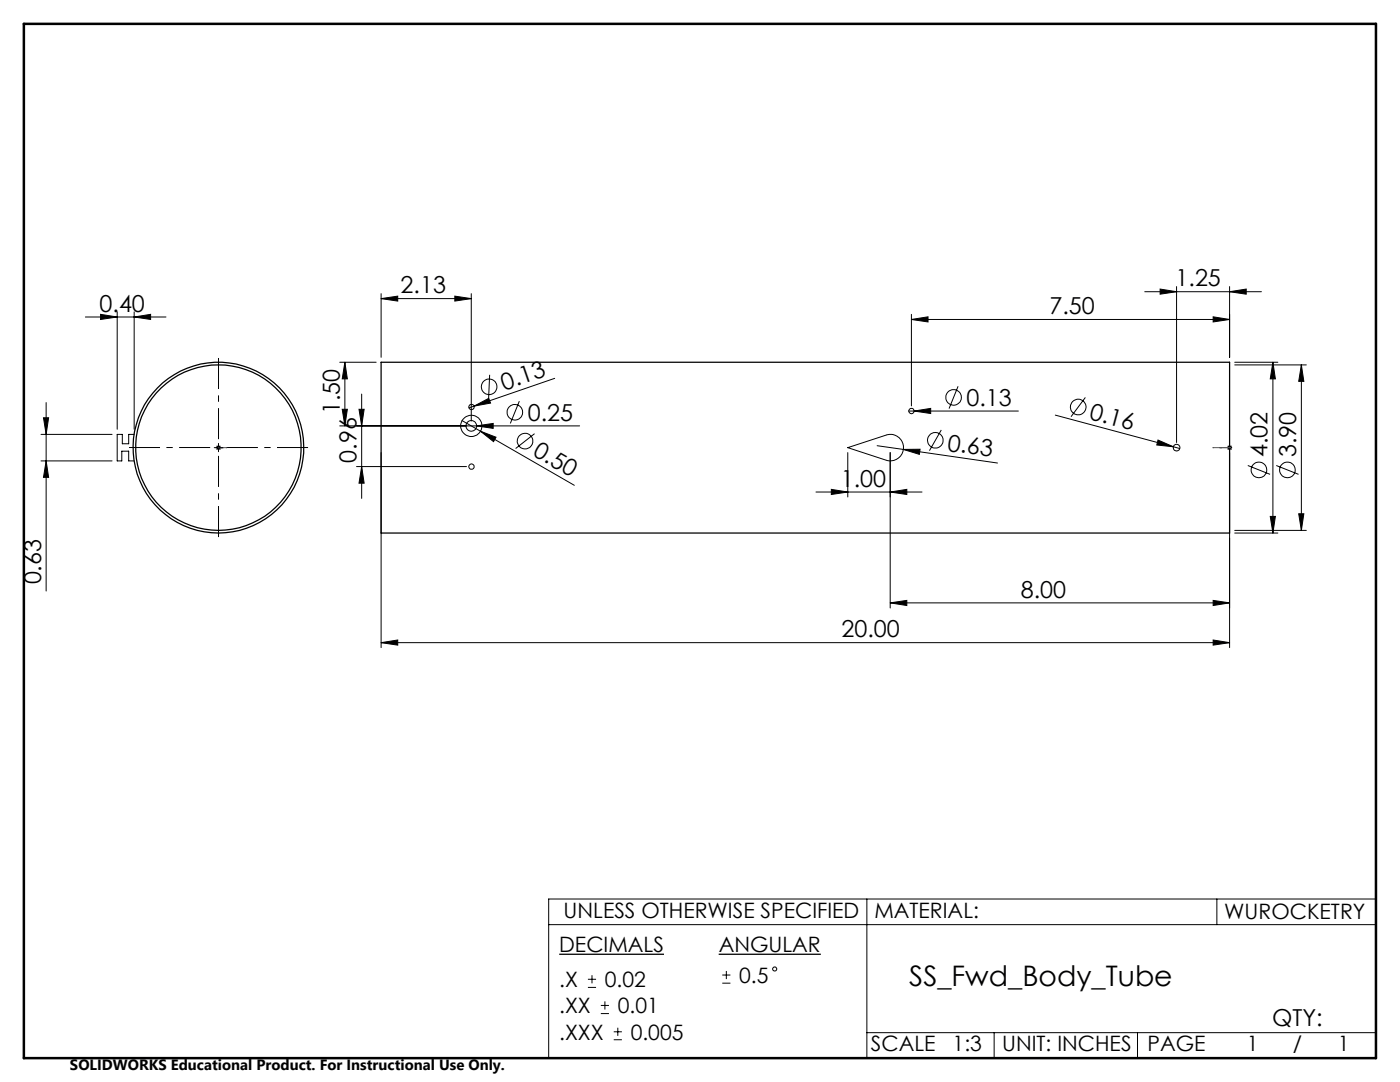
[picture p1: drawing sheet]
<svg xmlns="http://www.w3.org/2000/svg" width="279mm" height="216mm" viewBox="0 0 279 216" stroke-linecap="round" stroke-linejoin="round" font-family="sans-serif">
<g fill="none" stroke="#000" stroke-width=".25">
<path d="M76.1 72.3h169.3v34.1h-169.3z"/>
<circle cx="43.6" cy="89.3" r="17"/>
<circle cx="43.6" cy="89.3" r="16.5"/>
</g>
<g fill="none" stroke="#000" stroke-width=".2">
<path d="M76.1 59.6l3.3-.5v1zM76.1 58.6v12.7M76.1 59.6h18M90.8 59.1l3.3 .5-3.3 .5zM94.1 58.6v25.4M228.5 58.2h23.2M231.5 57.7l3.3 .5-3.3 .5zM234.8 57.2v31.1M245.4 58.2l3.3-.5v1zM245.4 57.2v14.1M17 63.3h16.1M20.1 62.7l3.3 .6-3.3 .4z"/>
<path d="M23.4 62.2v23.5M26.8 63.3l3.3-.6v1zM26.8 62.2v23.5M67.8 72.3h7.3M68.8 72.3v12.7M68.8 72.3l.5 3.3h-1zM72.2 78.6v20.8M97.7 74.8l-.2 4.8M110.7 75.5l-16.1 5.5M181.9 63.7l3.3-.5v1zM181.9 62.7v18.3M181.9 63.7h63.5"/>
<path d="M191.2 77.1l-1.8 4.4M216.6 79.3l-2.9 3.8M242.1 63.2l3.3 .5-3.3 .5zM246.4 72.3h8.6M246.4 72.8h14.3M254 72.3l.5 3.3h-1zM254 72.3v34.1M259.7 72.8v33M259.7 72.8l.5 3.3h-1zM8.2 86.7h14.2M8.2 92h14.2M8.7 83.4h1l-.5 3.3z"/>
<path d="M9.2 92l.5 3.3h-1zM9.2 80.3v37.6M26.8 86.7h-1.1v1.8h-1.3v-1.8h-1v5.3h.9v-2h1.4v2h1.1M42.8 89.3h1.6M43.3 89l.7 .7M43.6 88.5v1.6M44 89l-.7 .7M67.8 85h47.9M68.3 81.7h1l-.5 3.3zM71.2 93.1h21.9M71.6 81.7h1.1l-.5 3.3zM72.2 93.1l.5 3.3h-1.1z"/>
<path d="M76.1 90.3v38.9M92.2 83.9l3.7 2.1M94.6 81l2.9-1.5 .4 .9zM94.6 81l-1 .4M95.1 85l3.3-.5v1zM95.9 86l3.1 1.2-.5 .9zM95.9 86l18.7 10.8M103.6 80l-1.8 4.5M106.7 86.5l-3.8 3M162.8 98.2h21.2M165.9 97.6l3.3 .6-3.3 .5zM169.2 89.3l7.6-2.5a2.64 2.64 0 0 1 3.5 2.5 2.64 2.64 0 0 1-3.5 2.5z"/>
<path d="M169.2 90.3v8.9M175 88.9l5.3 .8M177.7 90.3v31M177.7 98.2l3.3-.6v1.1zM180.3 89.7l3.3-.1-.1 1.1zM180.3 89.7l18.8 2.7M181.4 82h21.8M182.4 82l3.3-.5v1zM187.9 85.8l-2.4 4.1M210.6 82.8l23.6 6.3M231.1 87.8l3.1 1.3-3.3-.3zM234.2 89.1l1.2 .4"/>
<path d="M244.9 89.3h1M245 89l.7 .7M245.4 88.8v1M245.4 90.3v38.9M245.7 89l-.7 .7M249 92.9l4.5 1.8M254.7 92.9l4.5 1.8M242.1 119.8l3.3 .5-3.3 .5zM246.4 105.8h14.3M246.4 106.4h8.6M253.5 103h1l-.5 3.4zM259.2 102.5h1l-.5 3.3z"/>
<path d="M76.1 128.2l3.3-.5v1zM76.1 128.2h169.3M177.7 120.3l3.3-.5v1zM177.7 120.3h67.7M242.1 127.7l3.3 .5-3.3 .5zM173 179.4v31.7M242.9 179.4v5.1M274.6 179.4h-165.1v31.7M109.5 184.5h165.1M117.3 197h1.7M117.3 195.4h1.7M118.1 194.6v1.6"/>
<path d="M120.7 199.8v1.6M144.1 196.2h1.7M144.1 194.6h1.7M145 193.7v1.7M119.9 202.2h1.6M119.9 200.6h1.6M122.5 207.5h1.6M122.5 205.9h1.6M123.3 205.1v1.6M173 206.1h101.6M198.4 206.1v5M227 206.1v5"/>
<circle cx="97.6" cy="77.2" r="1.55"/>
<circle cx="190.3" cy="79.3" r="1.55"/>
<circle cx="94.1" cy="85" r="1.07"/>
<circle cx="94.1" cy="85" r="2.11"/>
<circle cx="94.1" cy="81.2" r=".53"/>
<circle cx="94.1" cy="93.1" r=".53"/>
<circle cx="102.8" cy="82.3" r="1.55"/>
<circle cx="104.8" cy="88" r="1.54"/>
<circle cx="181.9" cy="82" r=".53"/>
<circle cx="186.7" cy="87.9" r="1.55"/>
<circle cx="215.2" cy="81.2" r="1.56"/>
<circle cx="234.8" cy="89.3" r=".66"/>
<circle cx="251.2" cy="93.8" r="1.55"/>
<circle cx="256.9" cy="93.8" r="1.56"/>
<circle cx="154.6" cy="193.4" r=".41"/>
</g>
<path d="M111.6 190.4h20.9M143.4 190.4h20.4" fill="none" stroke="#000" stroke-width=".26"/>
<path d="M43.5 89.3h.2zM43.5 89.3h.1zM43.6 89.3h.1M43.6 89.3h1.7M44.6 89.3h-.5h.5M45.3 89.3h-.2h.2M242 89.3h3.4M242 89.3h.2h-.2M243.4 89.3h.5h-.5M245.3 89.3h.2zM245.4 89.3h.1" fill="none" stroke="#00f" stroke-width=".2"/>
<path d="M41.9 89.3h-16.2M43.6 87.6v-16.2M43.6 91v16.2M45.3 89.3h16.2" fill="none" stroke="#000" stroke-width=".2" stroke-dasharray="15.2 1.3 1.3 1.3" stroke-dashoffset="9" stroke-linecap="butt"/>
<path d="M4.8 4.8h269.8v206.3h-269.8z" fill="none" stroke="#000" stroke-width=".5"/>
<g fill="#000">
<path d="M94.6 81l2.9-1.5 .4 .9zM95.1 85l3.3-.5v1zM95.9 86l3.1 1.2-.5 .9zM180.3 89.7l3.3-.1-.1 1.1zM182.4 82l3.3-.5v1zM231.1 87.8l3.1 1.3-3.3-.3z"/>
<path d="M90.8 59.1l3.3 .5-3.3 .5zM76.1 59.6l3.3-.5v1zM177.7 98.2l3.3-.6v1.1zM165.9 97.6l3.3 .6-3.3 .5z"/>
<path d="M231.5 57.7l3.3 .5-3.3 .5zM245.4 58.2l3.3-.5v1zM177.7 120.3l3.3-.5v1zM242.1 119.8l3.3 .5-3.3 .5zM181.9 63.7l3.3-.5v1zM242.1 63.2l3.3 .5-3.3 .5z"/>
<path d="M26.8 63.3l3.3-.6v1zM20.1 62.7l3.3 .6-3.3 .4z"/>
<path d="M8.7 83.4h1l-.5 3.3zM9.2 92l.5 3.3h-1z"/>
<path d="M68.3 81.7h1l-.5 3.3zM68.8 72.3l.5 3.3h-1zM72.2 93.1l.5 3.3h-1.1zM71.6 81.7h1.1l-.5 3.3z"/>
</g>
<g fill="#00f">
<path d="M45.1 89.3h.2zM43.5 89.3h.1z"/>
<path d="M44.1 89.3h.5zM43.5 89.3h.2zM242 89.3h.2z"/>
<path d="M245.3 89.3h.2zM243.4 89.3h.5z"/>
</g>
<g fill="#000">
<path d="M253.5 103h1l-.5 3.4zM254 72.3l.5 3.3h-1z"/>
<path d="M259.2 102.5h1l-.5 3.3zM259.7 72.8l.5 3.3h-1z"/>
<path d="M242.1 127.7l3.3 .5-3.3 .5zM76.1 128.2l3.3-.5v1z"/>
</g>
<text font-size="5.6" x="181.5" y="196.7">SS_Fwd_Body_Tube</text>
<g font-size="4.7">
<text x="80" y="58.6">2.13</text>
<text x="234.6" y="57.2">1.25</text>
<text x="19.9" y="62.2">0.40</text>
<text x="209.4" y="62.7">7.50</text>
<text x="100.6" y="77.9" transform="rotate(-19 100.6 77.9)">0.13</text>
<text x="67.8" y="82.6" transform="rotate(-90 67.8 82.6)">1.50</text>
<text x="105.3" y="84">0.25</text>
<text x="192.9" y="81">0.13</text>
<text x="217.2" y="83.5" transform="rotate(15 217.2 83.5)">0.16</text>
<text x="189" y="89.9" transform="rotate(8 189 89.9)">0.63</text>
<text x="71.2" y="92.3" transform="rotate(-90 71.2 92.3)">0.96</text>
<text x="106.2" y="90.8" transform="rotate(30 106.2 90.8)">0.50</text>
<text x="253" y="91.2" transform="rotate(-90 253 91.2)">4.02</text>
<text x="258.7" y="91.2" transform="rotate(-90 258.7 91.2)">3.90</text>
<text x="167.8" y="97.1">1.00</text>
<text x="8.2" y="116.6" transform="rotate(-90 8.2 116.6)">0.63</text>
<text x="203.7" y="119.3">8.00</text>
<text x="167.9" y="127.2">20.00</text>
<text x="253.9" y="204.7">QTY:</text>
</g>
<g font-size="4.2">
<text x="112.5" y="183.3">UNLESS OTHERWISE SPECIFIED</text>
<text x="174.5" y="183.1">MATERIAL:</text>
<text x="244.3" y="183.3">WUROCKETRY</text>
<text x="111.6" y="190">DECIMALS</text>
<text x="143.4" y="190">ANGULAR</text>
<text x="111.6" y="197">.X</text>
<text x="120.7" y="197">0.02</text>
<text x="147.5" y="196.1">0.5</text>
<text x="111.6" y="202.2">.XX</text>
<text x="123.3" y="202.2">0.01</text>
<text x="111.6" y="207.5">.XXX</text>
<text x="125.9" y="207.5">0.005</text>
<text x="173.8" y="209.8">SCALE</text>
<text x="190.1" y="209.8">1:3</text>
<text x="200" y="209.8">UNIT: INCHES</text>
<text x="229" y="209.8">PAGE</text>
<text x="248.8" y="209.8">1</text>
<text x="258" y="209.8">/</text>
<text x="267" y="209.8">1</text>
</g>
<text font-size="3" x="14" y="213.5">SOLIDWORKS Educational Product. For Instructional Use Only.</text>
</svg>
